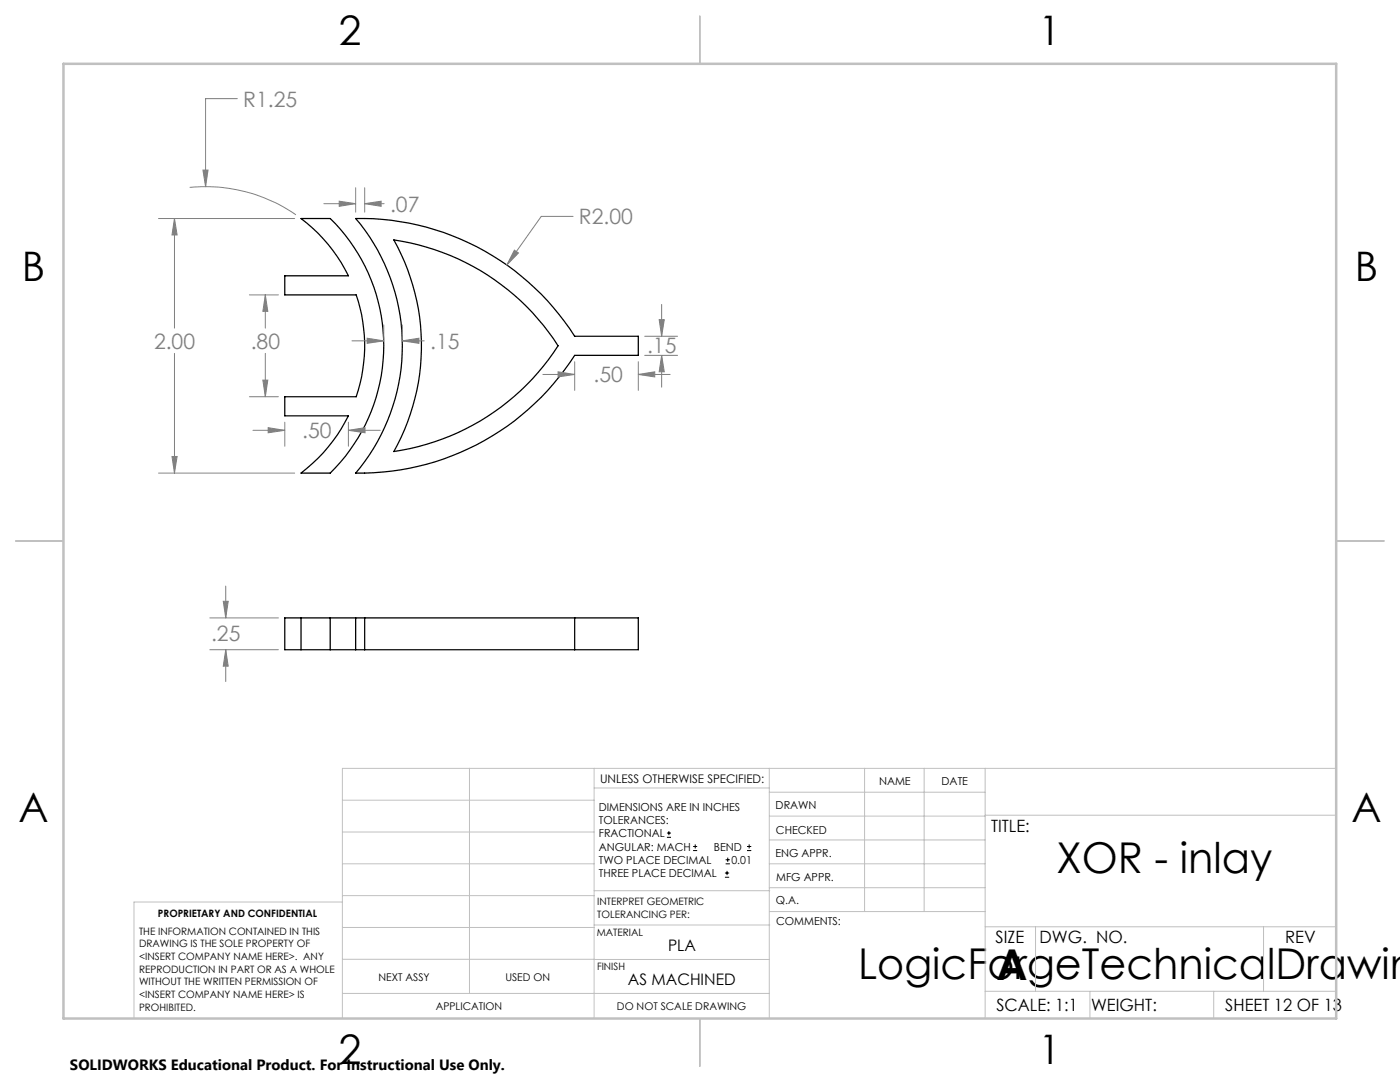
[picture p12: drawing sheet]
<svg xmlns="http://www.w3.org/2000/svg" width="279mm" height="216mm" viewBox="0 0 279 216" stroke-linecap="round" stroke-linejoin="round" font-family="sans-serif">
<g fill="none" stroke="#000" stroke-width=".25">
<path d="M60.1 43.6h5.8a35.5 35.5 0 0 1 0 50.8h-5.8a32.6 32.6 0 0 0 9.4-11.4h-12.7v-3.8h14.3a31.2 31.2 0 0 0 0-20.4h-14.3v-3.8h12.7a31.8 31.8 0 0 0-9.4-11.4zM71 43.6a50.7 50.7 0 0 1 43.7 23.5h12.7v3.8h-12.7a50.9 50.9 0 0 1-43.7 23.5 39.3 39.3 0 0 0 0-50.8zM78.6 47.9a46.9 46.9 0 0 1 32.8 21.1 47 47 0 0 1-32.8 21.1 43.2 43.2 0 0 0 0-42.2zM60.1 123.3v6.3M65.9 129.6h5.1M65.9 123.3h5.1M65.9 123.3h-9.1v6.3h9.1M65.9 123.3v6.3M71 123.3v6.3M71 129.6h1.8M71 123.3h1.8M72.8 129.6h41.9"/>
<path d="M72.8 123.3h41.9M72.8 123.3v6.3M114.7 123.3h12.7v6.3h-12.7M114.7 123.3v6.3"/>
</g>
<g fill="none" stroke="#000" stroke-width=".2">
<path d="M133.1 167.1h.8M133.1 166.2h.8M133.5 165.8v.9M138.3 169.7h.8M138.3 168.9h.8M138.7 168.5v.8M144.7 175h.8M144.7 174.2h.8M144.8 172.4h.9M144.8 171.6h.9M145.1 173.8v.8M145.2 171.1v.9"/>
<path d="M149.1 169.7h.8M149.1 168.9h.8M149.5 168.5v.8"/>
</g>
<g fill="none" stroke="#808080" stroke-width=".2">
<path d="M47.4 19.7h-6.4v17.6M37.9 37.4a31.8 31.8 0 0 1 21.2 5.5M40.5 33.9h1l-.5 3.4zM71 37.5v4.8M72.8 37.5v4.8M31.6 43.6h27.2M34.8 43.6l.5 3.3h-1zM34.8 43.6v21.9M49.8 58.8h5.8M53 58.8l.4 3.3h-.9zM53 58.8v6.7M64.6 40.6h6.4"/>
<path d="M67.7 40.1l3.3 .5-3.3 .6zM72.8 40.6l3.3-.5v1.1zM72.8 40.6h3.9M102.7 49.9l.8 .6-2.4 2.4zM114.4 43.2h-6.4l-6.9 9.7M34.8 70.5v23.9M49.8 79.2h5.8M52.5 75.8h.9l-.4 3.4zM53 70.5v8.7M70.2 68h6.4M73.3 67.5l3.3 .5-3.3 .5zM76.6 64.8v2.9"/>
<path d="M80.3 68l3.3-.5v1zM80.3 64.8v2.9M80.3 68h4.4M108.3 74.7h6.4M111.4 74.2l3.3 .5-3.3 .5zM114.7 72.2v5.7M127.4 74.7l3.3-.5v1zM127.4 72.2v5.7M127.4 74.7h6.3M128.7 70.9h6.5M128.7 67.1h6.5M131.6 63.8h1l-.6 3.3z"/>
<path d="M132 70.9l.6 3.3h-1zM132 60.7v6.4M132 70.9v6.4M31.6 94.4h27.2M34.3 91.1h1l-.5 3.3zM50.5 85.9h6.3M53.5 85.3l3.3 .6-3.3 .5zM56.8 84.2v4.8M69.5 85.9l3.3-.6v1.1zM69.5 84.2v4.8M69.5 85.9h6.4M44.6 120h.9l-.5 3.3z"/>
<path d="M45 116.9v6.4M41.9 123.3h13.7M41.9 129.6h13.7M45 129.6l.5 3.3h-.9zM45 129.6v6.4"/>
</g>
<g fill="none" stroke="#c0c0c0" stroke-width=".2">
<path d="M68.3 159.7h50.3M93.7 153.3v44.9M118.6 153.3v49.9M118.6 157.2h34.9M153.5 153.3v49.9M153.5 158.1h43.1M172.5 153.3v28.6M184.4 153.3v28.6M196.6 153.3v49.9M266.7 153.3h-198.4v49.9M68.3 178.7h50.3M68.3 172.4h50.3"/>
<path d="M68.3 166h50.3M68.3 180h-41.6v23.2M118.6 177.7h35M153.5 167.6h43.1M153.5 162.8h43.1M153.5 172.4h43.1M153.5 177.1h43.1M196.6 162.7h70.1M68.3 198.2h85.2M68.3 191.4l85.2 .1M68.3 185.1h50.3M118.6 184.6h35"/>
<path d="M153.6 181.9h43M196.6 197.8h70.1M196.6 184.9h70.1M206.7 184.9v12.9M217.5 197.8v5.4M242.2 197.8v5.4M252.2 184.9v12.9"/>
</g>
<path d="M139.7 3.2v9.5M3.1 107.9h9.6M266.7 107.9h9.5M139.7 203.2v9.6" fill="none" stroke="#c0c0c0" stroke-width=".25"/>
<path d="M12.7 12.7h254v190.5h-254z" fill="none" stroke="#c0c0c0" stroke-width=".5"/>
<path d="M132 70.9l.6 3.3h-1zM131.6 63.8h1l-.6 3.3zM111.4 74.2l3.3 .5-3.3 .5zM127.4 74.7l3.3-.5v1zM40.5 33.9l.5 3.4 .5-3.4zM53 58.8l.4 3.3h-.9zM52.5 75.8h.9l-.4 3.4zM34.8 43.6l.5 3.3h-1zM34.3 91.1h1l-.5 3.3zM102.7 49.9l-1.6 3 2.4-2.4zM73.3 67.5l3.3 .5-3.3 .5zM80.3 68l3.3-.5v1zM53.5 85.3l3.3 .6-3.3 .5zM69.5 85.9l3.3-.6v1.1zM72.8 40.6l3.3-.5v1.1zM67.7 40.1l3.3 .5-3.3 .6zM44.6 120h.9l-.5 3.3zM45 129.6l.5 3.3h-.9z" fill="#808080"/>
<g font-size="8.5">
<text x="210.8" y="174.2">XOR - inlay</text>
<text x="171.3" y="195.4">LogicForgeTechnicalDrawin</text>
<text x="198.9" y="195.5">A</text>
</g>
<g font-size="8.1">
<text x="67.6" y="8.9">2</text>
<text x="207.3" y="8.9">1</text>
<text x="4.4" y="56.2">B</text>
<text x="270.4" y="56.2">B</text>
<text x="3.7" y="164.1">A</text>
<text x="269.7" y="164.1">A</text>
<text x="67.6" y="212.4">2</text>
<text x="207.3" y="212.4">1</text>
</g>
<g font-size="4.2" fill="#808080">
<text x="48.6" y="21.3">R1.25</text>
<text x="77.9" y="42.2">.07</text>
<text x="115.6" y="44.8">R2.00</text>
<text x="30.7" y="69.6">2.00</text>
<text x="50" y="69.6">.80</text>
<text x="85.9" y="69.6">.15</text>
<text x="129.1" y="70.4">.15</text>
<text x="118.4" y="76.3">.50</text>
<text x="60.3" y="87.4">.50</text>
<text x="42.1" y="127.9">.25</text>
</g>
<g font-size="3.4">
<text x="197.8" y="166">TITLE:</text>
<text x="198.7" y="188.1">SIZE</text>
<text x="207.5" y="188.1">DWG. NO.</text>
<text x="256.5" y="188.2">REV</text>
<text x="198.8" y="201.7">SCALE: 1:1</text>
<text x="217.7" y="201.8">WEIGHT:</text>
<text x="244.5" y="201.7">SHEET 12 OF 13</text>
</g>
<g font-size="3.2">
<text x="133.3" y="189.8">PLA</text>
<text x="125.3" y="196.6">AS MACHINED</text>
</g>
<text font-size="3" x="14" y="213.5">SOLIDWORKS Educational Product. For Instructional Use Only.</text>
<text font-size="2.4" x="119.8" y="156.2">UNLESS OTHERWISE SPECIFIED:</text>
<g font-size="2.2">
<text x="119.5" y="161.8">DIMENSIONS ARE IN INCHES</text>
<text x="154.8" y="161.4">DRAWN</text>
<text x="175.4" y="156.6">NAME</text>
<text x="187.9" y="156.7">DATE</text>
<text x="119.5" y="164.4">TOLERANCES:</text>
<text x="119.5" y="167.1">FRACTIONAL</text>
<text x="154.9" y="166.3">CHECKED</text>
<text x="119.5" y="169.7">ANGULAR: MACH</text>
<text x="119.5" y="172.4">TWO PLACE DECIMAL</text>
<text x="142.5" y="169.7">BEND</text>
<text x="146" y="172.4">0.01</text>
<text x="154.8" y="171">ENG APPR.</text>
<text x="119.5" y="175">THREE PLACE DECIMAL</text>
<text x="154.9" y="175.7">MFG APPR.</text>
<text x="154.9" y="180.4">Q.A.</text>
<text x="154.9" y="184.6">COMMENTS:</text>
</g>
<g font-size="2.1">
<text x="75.5" y="195.7">NEXT ASSY</text>
<text x="100.9" y="195.7">USED ON</text>
<text x="86.9" y="201.5">APPLICATION</text>
<text x="123.1" y="201.6">DO NOT SCALE DRAWING</text>
</g>
<g font-size="2">
<text x="31.5" y="182.9">PROPRIETARY AND CONFIDENTIAL</text>
<text x="119.2" y="180.6">INTERPRET GEOMETRIC</text>
<text x="119.2" y="183.1">TOLERANCING PER:</text>
<text x="27.8" y="186.5">THE INFORMATION CONTAINED IN THIS</text>
<text x="27.8" y="189">DRAWING IS THE SOLE PROPERTY OF</text>
<text x="27.8" y="191.6">&lt;INSERT COMPANY NAME HERE&gt;. ANY</text>
<text x="119.1" y="186.7">MATERIAL</text>
<text x="27.8" y="194.1">REPRODUCTION IN PART OR AS A WHOLE</text>
<text x="27.8" y="196.6">WITHOUT THE WRITTEN PERMISSION OF</text>
<text x="119.1" y="193.5">FINISH</text>
<text x="27.8" y="199.1">&lt;INSERT COMPANY NAME HERE&gt; IS</text>
<text x="27.8" y="201.7">PROHIBITED.</text>
</g>
</svg>
